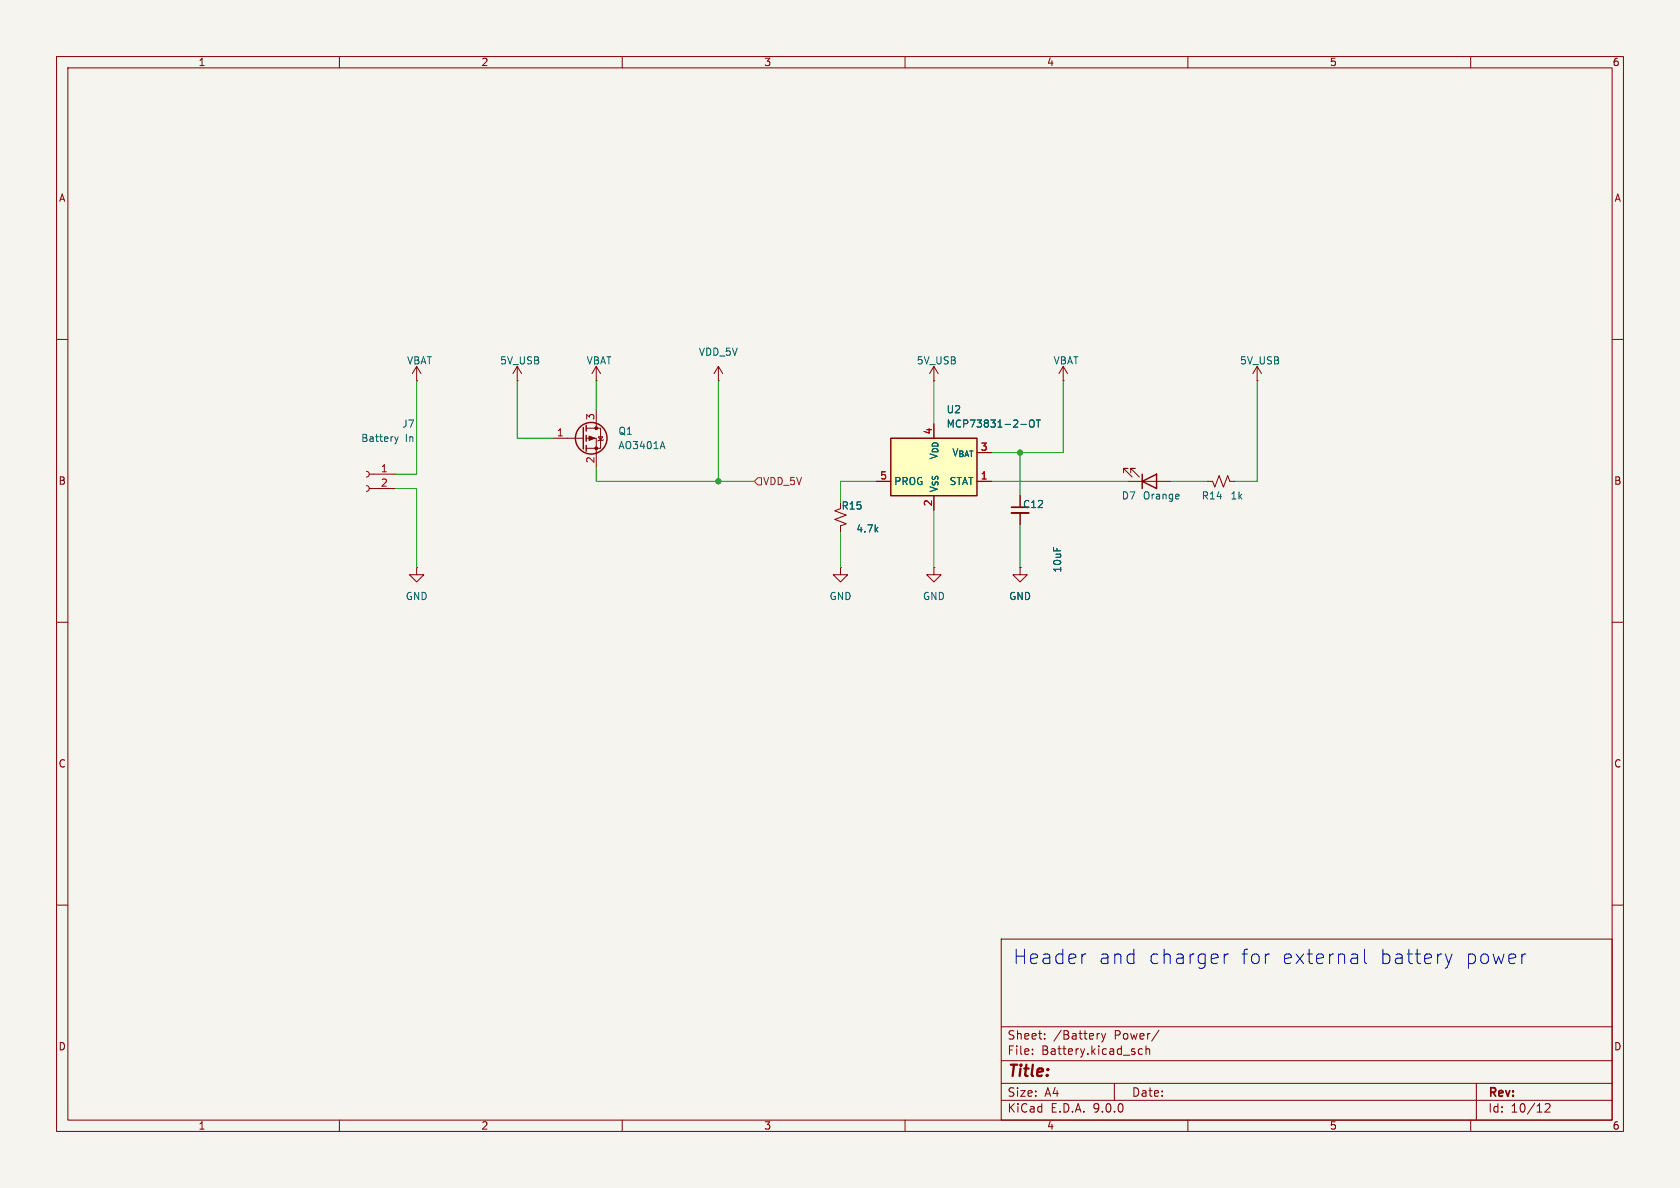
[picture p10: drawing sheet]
(kicad_sch
 (version 20250114)
 (generator "eeschema")
 (generator_version "9.0")
 (paper "A4")
 (lib_symbols
  (symbol "Battery_Management:MCP73831-2-OT" (exclude_from_sim no) (in_bom yes) (on_board yes)
   (property "Reference" "U" (at -7.62 6.35 0) (effects (font (size 1.27 1.27)) (justify left)))
   (property "Value" "MCP73831-2-OT" (at 1.27 6.35 0) (effects (font (size 1.27 1.27)) (justify left)))
   (property "Footprint" "Package_TO_SOT_SMD:SOT-23-5" (at 1.27 -6.35 0) (effects (font (size 1.27 1.27)
    (italic yes)) (justify left) (hide yes)))
   (property "Datasheet" "http://ww1.microchip.com/downloads/en/DeviceDoc/20001984g.pdf" (at 0 -18.288 0) (effects (font (size 1.27 1.27)) (hide yes)))
   (property "Description" "Single cell, Li-Ion/Li-Po charge management controller, 4.20V, Tri-State Status Output, in SOT23-5 package" (at 0 0 0) (effects (font (size 1.27 1.27)) (hide yes)))
   (symbol "MCP73831-2-OT_0_1"
    (rectangle (start -7.62 5.08) (end 7.62 -5.08) (stroke (width 0.254) (type default)) (fill (type background))))
   (symbol "MCP73831-2-OT_1_1"
    (pin input line (at -10.16 -2.54 0) (length 2.54) (name "PROG" (effects (font (size 1.27 1.27)))) (number "5" (effects (font (size 1.27 1.27)))))
    (pin power_in line (at 0 7.62 270) (length 2.54) (name "V_{DD}" (effects (font (size 1.27 1.27)))) (number "4" (effects (font (size 1.27 1.27)))))
    (pin power_in line (at 0 -7.62 90) (length 2.54) (name "V_{SS}" (effects (font (size 1.27 1.27)))) (number "2" (effects (font (size 1.27 1.27)))))
    (pin power_out line (at 10.16 2.54 180) (length 2.54) (name "V_{BAT}" (effects (font (size 1.27 1.27)))) (number "3" (effects (font (size 1.27 1.27)))))
    (pin tri_state line (at 10.16 -2.54 180) (length 2.54) (name "STAT" (effects (font (size 1.27 1.27)))) (number "1" (effects (font (size 1.27 1.27))))))
   (embedded_fonts no))
  (symbol "Connector:Conn_01x02_Socket"
   (pin_names
    (offset 1.016) (hide yes)) (exclude_from_sim no) (in_bom yes) (on_board yes)
   (property "Reference" "J" (at 0 2.54 0) (effects (font (size 1.27 1.27))))
   (property "Value" "Conn_01x02_Socket" (at 0 -5.08 0) (effects (font (size 1.27 1.27))))
   (property "Footprint" "" (at 0 0 0) (effects (font (size 1.27 1.27)) (hide yes)))
   (property "Datasheet" "~" (at 0 0 0) (effects (font (size 1.27 1.27)) (hide yes)))
   (property "Description" "Generic connector, single row, 01x02, script generated" (at 0 0 0) (effects (font (size 1.27 1.27)) (hide yes)))
   (property "ki_locked" "" (at 0 0 0) (effects (font (size 1.27 1.27))))
   (symbol "Conn_01x02_Socket_1_1"
    (polyline (pts (xy -1.27 0) (xy -0.508 0)) (stroke (width 0.1524) (type default)) (fill (type none)))
    (polyline (pts (xy -1.27 -2.54) (xy -0.508 -2.54)) (stroke (width 0.1524) (type default)) (fill (type none)))
    (arc (start 0 -0.508) (mid -0.5058 0) (end 0 0.508) (stroke (width 0.1524) (type default)) (fill (type none)))
    (arc (start 0 -3.048) (mid -0.5058 -2.54) (end 0 -2.032) (stroke (width 0.1524) (type default)) (fill (type none)))
    (pin passive line (at -5.08 0 0) (length 3.81) (name "Pin_1" (effects (font (size 1.27 1.27)))) (number "1" (effects (font (size 1.27 1.27)))))
    (pin passive line (at -5.08 -2.54 0) (length 3.81) (name "Pin_2" (effects (font (size 1.27 1.27)))) (number "2" (effects (font (size 1.27 1.27))))))
   (embedded_fonts no))
  (symbol "Device:C_Small"
   (pin_numbers (hide yes))
   (pin_names
    (offset 0.254) (hide yes)) (exclude_from_sim no) (in_bom yes) (on_board yes)
   (property "Reference" "C" (at 0.254 1.778 0) (effects (font (size 1.27 1.27)) (justify left)))
   (property "Value" "C_Small" (at 0.254 -2.032 0) (effects (font (size 1.27 1.27)) (justify left)))
   (property "Footprint" "" (at 0 0 0) (effects (font (size 1.27 1.27)) (hide yes)))
   (property "Datasheet" "~" (at 0 0 0) (effects (font (size 1.27 1.27)) (hide yes)))
   (property "Description" "Unpolarized capacitor, small symbol" (at 0 0 0) (effects (font (size 1.27 1.27)) (hide yes)))
   (symbol "C_Small_0_1"
    (polyline (pts (xy -1.524 0.508) (xy 1.524 0.508)) (stroke (width 0.3048) (type default)) (fill (type none)))
    (polyline (pts (xy -1.524 -0.508) (xy 1.524 -0.508)) (stroke (width 0.3302) (type default)) (fill (type none))))
   (symbol "C_Small_1_1"
    (pin passive line (at 0 2.54 270) (length 2.032) (name "~" (effects (font (size 1.27 1.27)))) (number "1" (effects (font (size 1.27 1.27)))))
    (pin passive line (at 0 -2.54 90) (length 2.032) (name "~" (effects (font (size 1.27 1.27)))) (number "2" (effects (font (size 1.27 1.27))))))
   (embedded_fonts no))
  (symbol "Device:LED"
   (pin_numbers (hide yes))
   (pin_names
    (offset 1.016) (hide yes)) (exclude_from_sim no) (in_bom yes) (on_board yes)
   (property "Reference" "D" (at 0 2.54 0) (effects (font (size 1.27 1.27))))
   (property "Value" "LED" (at 0 -2.54 0) (effects (font (size 1.27 1.27))))
   (property "Footprint" "" (at 0 0 0) (effects (font (size 1.27 1.27)) (hide yes)))
   (property "Datasheet" "~" (at 0 0 0) (effects (font (size 1.27 1.27)) (hide yes)))
   (property "Description" "Light emitting diode" (at 0 0 0) (effects (font (size 1.27 1.27)) (hide yes)))
   (property "Sim.Pins" "1=K 2=A" (at 0 0 0) (effects (font (size 1.27 1.27)) (hide yes)))
   (symbol "LED_0_1"
    (polyline (pts (xy -3.048 -0.762) (xy -4.572 -2.286) (xy -3.81 -2.286) (xy -4.572 -2.286) (xy -4.572 -1.524)) (stroke (width 0) (type default)) (fill (type none)))
    (polyline (pts (xy -1.778 -0.762) (xy -3.302 -2.286) (xy -2.54 -2.286) (xy -3.302 -2.286) (xy -3.302 -1.524)) (stroke (width 0) (type default)) (fill (type none)))
    (polyline (pts (xy -1.27 0) (xy 1.27 0)) (stroke (width 0) (type default)) (fill (type none)))
    (polyline (pts (xy -1.27 -1.27) (xy -1.27 1.27)) (stroke (width 0.254) (type default)) (fill (type none)))
    (polyline (pts (xy 1.27 -1.27) (xy 1.27 1.27) (xy -1.27 0) (xy 1.27 -1.27)) (stroke (width 0.254) (type default)) (fill (type none))))
   (symbol "LED_1_1"
    (pin passive line (at -3.81 0 0) (length 2.54) (name "K" (effects (font (size 1.27 1.27)))) (number "1" (effects (font (size 1.27 1.27)))))
    (pin passive line (at 3.81 0 180) (length 2.54) (name "A" (effects (font (size 1.27 1.27)))) (number "2" (effects (font (size 1.27 1.27))))))
   (embedded_fonts no))
  (symbol "Device:R_Small_US"
   (pin_numbers (hide yes))
   (pin_names
    (offset 0.254) (hide yes)) (exclude_from_sim no) (in_bom yes) (on_board yes)
   (property "Reference" "R" (at 0.762 0.508 0) (effects (font (size 1.27 1.27)) (justify left)))
   (property "Value" "R_Small_US" (at 0.762 -1.016 0) (effects (font (size 1.27 1.27)) (justify left)))
   (property "Footprint" "" (at 0 0 0) (effects (font (size 1.27 1.27)) (hide yes)))
   (property "Datasheet" "~" (at 0 0 0) (effects (font (size 1.27 1.27)) (hide yes)))
   (property "Description" "Resistor, small US symbol" (at 0 0 0) (effects (font (size 1.27 1.27)) (hide yes)))
   (symbol "R_Small_US_1_1"
    (polyline (pts (xy 0 1.524) (xy 1.016 1.143) (xy 0 0.762) (xy -1.016 0.381) (xy 0 0)) (stroke (width 0) (type default)) (fill (type none)))
    (polyline (pts (xy 0 0) (xy 1.016 -0.381) (xy 0 -0.762) (xy -1.016 -1.143) (xy 0 -1.524)) (stroke (width 0) (type default)) (fill (type none)))
    (pin passive line (at 0 2.54 270) (length 1.016) (name "~" (effects (font (size 1.27 1.27)))) (number "1" (effects (font (size 1.27 1.27)))))
    (pin passive line (at 0 -2.54 90) (length 1.016) (name "~" (effects (font (size 1.27 1.27)))) (number "2" (effects (font (size 1.27 1.27))))))
   (embedded_fonts no))
  (symbol "Transistor_FET:AO3401A"
   (pin_names (hide yes)) (exclude_from_sim no) (in_bom yes) (on_board yes)
   (property "Reference" "Q" (at 5.08 1.905 0) (effects (font (size 1.27 1.27)) (justify left)))
   (property "Value" "AO3401A" (at 5.08 0 0) (effects (font (size 1.27 1.27)) (justify left)))
   (property "Footprint" "Package_TO_SOT_SMD:SOT-23" (at 5.08 -1.905 0) (effects (font (size 1.27 1.27)
    (italic yes)) (justify left) (hide yes)))
   (property "Datasheet" "http://www.aosmd.com/pdfs/datasheet/AO3401A.pdf" (at 5.08 -3.81 0) (effects (font (size 1.27 1.27)) (justify left) (hide yes)))
   (property "Description" "-4.0A Id, -30V Vds, P-Channel MOSFET, SOT-23" (at 0 0 0) (effects (font (size 1.27 1.27)) (hide yes)))
   (symbol "AO3401A_0_1"
    (polyline (pts (xy 0.254 1.905) (xy 0.254 -1.905)) (stroke (width 0.254) (type default)) (fill (type none)))
    (polyline (pts (xy 0.254 0) (xy -2.54 0)) (stroke (width 0) (type default)) (fill (type none)))
    (polyline (pts (xy 0.762 2.286) (xy 0.762 1.27)) (stroke (width 0.254) (type default)) (fill (type none)))
    (polyline (pts (xy 0.762 1.778) (xy 3.302 1.778) (xy 3.302 -1.778) (xy 0.762 -1.778)) (stroke (width 0) (type default)) (fill (type none)))
    (polyline (pts (xy 0.762 0.508) (xy 0.762 -0.508)) (stroke (width 0.254) (type default)) (fill (type none)))
    (polyline (pts (xy 0.762 -1.27) (xy 0.762 -2.286)) (stroke (width 0.254) (type default)) (fill (type none)))
    (circle (center 1.651 0) (radius 2.794) (stroke (width 0.254) (type default)) (fill (type none)))
    (polyline (pts (xy 2.286 0) (xy 1.27 0.381) (xy 1.27 -0.381) (xy 2.286 0)) (stroke (width 0) (type default)) (fill (type outline)))
    (polyline (pts (xy 2.54 2.54) (xy 2.54 1.778)) (stroke (width 0) (type default)) (fill (type none)))
    (circle (center 2.54 1.778) (radius 0.254) (stroke (width 0) (type default)) (fill (type outline)))
    (circle (center 2.54 -1.778) (radius 0.254) (stroke (width 0) (type default)) (fill (type outline)))
    (polyline (pts (xy 2.54 -2.54) (xy 2.54 0) (xy 0.762 0)) (stroke (width 0) (type default)) (fill (type none)))
    (polyline (pts (xy 2.794 -0.508) (xy 2.921 -0.381) (xy 3.683 -0.381) (xy 3.81 -0.254)) (stroke (width 0) (type default)) (fill (type none)))
    (polyline (pts (xy 3.302 -0.381) (xy 2.921 0.254) (xy 3.683 0.254) (xy 3.302 -0.381)) (stroke (width 0) (type default)) (fill (type none))))
   (symbol "AO3401A_1_1"
    (pin input line (at -5.08 0 0) (length 2.54) (name "G" (effects (font (size 1.27 1.27)))) (number "1" (effects (font (size 1.27 1.27)))))
    (pin passive line (at 2.54 5.08 270) (length 2.54) (name "D" (effects (font (size 1.27 1.27)))) (number "3" (effects (font (size 1.27 1.27)))))
    (pin passive line (at 2.54 -5.08 90) (length 2.54) (name "S" (effects (font (size 1.27 1.27)))) (number "2" (effects (font (size 1.27 1.27))))))
   (embedded_fonts no))
  (symbol "power:GND"
   (power)
   (pin_numbers (hide yes))
   (pin_names
    (offset 0) (hide yes)) (exclude_from_sim no) (in_bom yes) (on_board yes)
   (property "Reference" "#PWR" (at 0 -6.35 0) (effects (font (size 1.27 1.27)) (hide yes)))
   (property "Value" "GND" (at 0 -3.81 0) (effects (font (size 1.27 1.27))))
   (property "Footprint" "" (at 0 0 0) (effects (font (size 1.27 1.27)) (hide yes)))
   (property "Datasheet" "" (at 0 0 0) (effects (font (size 1.27 1.27)) (hide yes)))
   (property "Description" "Power symbol creates a global label with name \"GND\" , ground" (at 0 0 0) (effects (font (size 1.27 1.27)) (hide yes)))
   (symbol "GND_0_1"
    (polyline (pts (xy 0 0) (xy 0 -1.27) (xy 1.27 -1.27) (xy 0 -2.54) (xy -1.27 -1.27) (xy 0 -1.27)) (stroke (width 0) (type default)) (fill (type none))))
   (symbol "GND_1_1"
    (pin power_in line (at 0 0 270) (length 0) (name "~" (effects (font (size 1.27 1.27)))) (number "1" (effects (font (size 1.27 1.27))))))
   (embedded_fonts no))
  (symbol "power:VDD"
   (power)
   (pin_numbers (hide yes))
   (pin_names
    (offset 0) (hide yes)) (exclude_from_sim no) (in_bom yes) (on_board yes)
   (property "Reference" "#PWR" (at 0 -3.81 0) (effects (font (size 1.27 1.27)) (hide yes)))
   (property "Value" "VDD" (at 0 3.556 0) (effects (font (size 1.27 1.27))))
   (property "Footprint" "" (at 0 0 0) (effects (font (size 1.27 1.27)) (hide yes)))
   (property "Datasheet" "" (at 0 0 0) (effects (font (size 1.27 1.27)) (hide yes)))
   (property "Description" "Power symbol creates a global label with name \"VDD\"" (at 0 0 0) (effects (font (size 1.27 1.27)) (hide yes)))
   (symbol "VDD_0_1"
    (polyline (pts (xy -0.762 1.27) (xy 0 2.54)) (stroke (width 0) (type default)) (fill (type none)))
    (polyline (pts (xy 0 2.54) (xy 0.762 1.27)) (stroke (width 0) (type default)) (fill (type none)))
    (polyline (pts (xy 0 0) (xy 0 2.54)) (stroke (width 0) (type default)) (fill (type none))))
   (symbol "VDD_1_1"
    (pin power_in line (at 0 0 90) (length 0) (name "~" (effects (font (size 1.27 1.27)))) (number "1" (effects (font (size 1.27 1.27))))))
   (embedded_fonts no)))
 (text "Header and charger for external battery power"
  (exclude_from_sim no)
  (at 224.536 169.418 0)
  (effects (font (size 2.54 2.54))))
 (junction
  (at 127 85.09)
  (diameter 0)
  (color 0 0 0 0))
 (junction
  (at 180.34 80.01)
  (diameter 0)
  (color 0 0 0 0))
 (wire
  (pts (xy 105.41 67.31) (xy 105.41 72.39))
  (stroke (width 0) (type default)))
 (wire
  (pts (xy 97.79 77.47) (xy 91.44 77.47))
  (stroke (width 0) (type default)))
 (wire
  (pts (xy 73.66 86.36) (xy 69.85 86.36))
  (stroke (width 0) (type default)))
 (wire
  (pts (xy 105.41 85.09) (xy 127 85.09))
  (stroke (width 0) (type default)))
 (wire
  (pts (xy 222.25 85.09) (xy 218.44 85.09))
  (stroke (width 0) (type default)))
 (wire
  (pts (xy 133.35 85.09) (xy 127 85.09))
  (stroke (width 0) (type default)))
 (wire
  (pts (xy 187.96 80.01) (xy 180.34 80.01))
  (stroke (width 0) (type default)))
 (wire
  (pts (xy 165.1 67.31) (xy 165.1 74.93))
  (stroke (width 0) (type default)))
 (wire
  (pts (xy 127 67.31) (xy 127 85.09))
  (stroke (width 0) (type default)))
 (wire
  (pts (xy 148.59 85.09) (xy 148.59 88.9))
  (stroke (width 0) (type default)))
 (wire
  (pts (xy 213.36 85.09) (xy 207.01 85.09))
  (stroke (width 0) (type default)))
 (wire
  (pts (xy 165.1 90.17) (xy 165.1 100.33))
  (stroke (width 0) (type default)))
 (wire
  (pts (xy 154.94 85.09) (xy 148.59 85.09))
  (stroke (width 0) (type default)))
 (wire
  (pts (xy 187.96 67.31) (xy 187.96 80.01))
  (stroke (width 0) (type default)))
 (wire
  (pts (xy 180.34 80.01) (xy 175.26 80.01))
  (stroke (width 0) (type default)))
 (wire
  (pts (xy 222.25 67.31) (xy 222.25 85.09))
  (stroke (width 0) (type default)))
 (wire
  (pts (xy 148.59 93.98) (xy 148.59 100.33))
  (stroke (width 0) (type default)))
 (wire
  (pts (xy 105.41 82.55) (xy 105.41 85.09))
  (stroke (width 0) (type default)))
 (wire
  (pts (xy 199.39 85.09) (xy 175.26 85.09))
  (stroke (width 0) (type default)))
 (wire
  (pts (xy 180.34 92.71) (xy 180.34 100.33))
  (stroke (width 0) (type default)))
 (wire
  (pts (xy 180.34 80.01) (xy 180.34 87.63))
  (stroke (width 0) (type default)))
 (wire
  (pts (xy 69.85 83.82) (xy 73.66 83.82))
  (stroke (width 0) (type default)))
 (wire
  (pts (xy 73.66 83.82) (xy 73.66 67.31))
  (stroke (width 0) (type default)))
 (wire
  (pts (xy 73.66 100.33) (xy 73.66 86.36))
  (stroke (width 0) (type default)))
 (wire
  (pts (xy 91.44 77.47) (xy 91.44 67.31))
  (stroke (width 0) (type default)))
 (hierarchical_label "VDD_5V"
  (shape input)
  (at 133.35 85.09 0)
  (effects (font (size 1.27 1.27)) (justify left)))
 (symbol
  (lib_id "Device:LED")
  (at 203.2 85.09 0)
  (mirror x)
  (unit 1)
  (exclude_from_sim no)
  (in_bom yes)
  (on_board yes)
  (dnp no)
  (property "Reference" "D7" (at 200.914 87.63 0) (effects (font (size 1.27 1.27)) (justify right)))
  (property "Value" "Orange" (at 201.93 87.63 0) (effects (font (size 1.27 1.27)) (justify left)))
  (property "Footprint" "LED_SMD:LED_0805_2012Metric" (at 203.2 85.09 0) (effects (font (size 1.27 1.27)) (hide yes)))
  (property "Datasheet" "~" (at 203.2 85.09 0) (effects (font (size 1.27 1.27)) (hide yes)))
  (property "Description" "Light emitting diode" (at 203.2 85.09 0) (effects (font (size 1.27 1.27)) (hide yes)))
  (property "Sim.Pins" "1=K 2=A" (at 203.2 85.09 0) (effects (font (size 1.27 1.27)) (hide yes)))
  (pin "2")
  (pin "1"))
 (symbol
  (lib_id "power:VDD")
  (at 222.25 67.31 0)
  (unit 1)
  (exclude_from_sim no)
  (in_bom yes)
  (on_board yes)
  (dnp no)
  (property "Reference" "#PWR047" (at 222.25 71.12 0) (effects (font (size 1.27 1.27)) (hide yes)))
  (property "Value" "5V_USB" (at 222.758 63.754 0) (effects (font (size 1.27 1.27))))
  (property "Footprint" "" (at 222.25 67.31 0) (effects (font (size 1.27 1.27)) (hide yes)))
  (property "Datasheet" "" (at 222.25 67.31 0) (effects (font (size 1.27 1.27)) (hide yes)))
  (property "Description" "Power symbol creates a global label with name \"VDD\"" (at 222.25 67.31 0) (effects (font (size 1.27 1.27)) (hide yes)))
  (pin "1"))
 (symbol
  (lib_id "power:GND")
  (at 165.1 100.33 0)
  (mirror y)
  (unit 1)
  (exclude_from_sim no)
  (in_bom yes)
  (on_board yes)
  (dnp no)
  (fields_autoplaced yes)
  (property "Reference" "#PWR050" (at 165.1 106.68 0) (effects (font (size 1.27 1.27)) (hide yes)))
  (property "Value" "GND" (at 165.1 105.41 0) (effects (font (size 1.27 1.27))))
  (property "Footprint" "" (at 165.1 100.33 0) (effects (font (size 1.27 1.27)) (hide yes)))
  (property "Datasheet" "" (at 165.1 100.33 0) (effects (font (size 1.27 1.27)) (hide yes)))
  (property "Description" "Power symbol creates a global label with name \"GND\" , ground" (at 165.1 100.33 0) (effects (font (size 1.27 1.27)) (hide yes)))
  (pin "1"))
 (symbol
  (lib_id "power:VDD")
  (at 165.1 67.31 0)
  (unit 1)
  (exclude_from_sim no)
  (in_bom yes)
  (on_board yes)
  (dnp no)
  (property "Reference" "#PWR045" (at 165.1 71.12 0) (effects (font (size 1.27 1.27)) (hide yes)))
  (property "Value" "5V_USB" (at 165.608 63.754 0) (effects (font (size 1.27 1.27))))
  (property "Footprint" "" (at 165.1 67.31 0) (effects (font (size 1.27 1.27)) (hide yes)))
  (property "Datasheet" "" (at 165.1 67.31 0) (effects (font (size 1.27 1.27)) (hide yes)))
  (property "Description" "Power symbol creates a global label with name \"VDD\"" (at 165.1 67.31 0) (effects (font (size 1.27 1.27)) (hide yes)))
  (pin "1"))
 (symbol
  (lib_id "power:VDD")
  (at 105.41 67.31 0)
  (unit 1)
  (exclude_from_sim no)
  (in_bom yes)
  (on_board yes)
  (dnp no)
  (property "Reference" "#PWR043" (at 105.41 71.12 0) (effects (font (size 1.27 1.27)) (hide yes)))
  (property "Value" "VBAT" (at 105.918 63.754 0) (effects (font (size 1.27 1.27))))
  (property "Footprint" "" (at 105.41 67.31 0) (effects (font (size 1.27 1.27)) (hide yes)))
  (property "Datasheet" "" (at 105.41 67.31 0) (effects (font (size 1.27 1.27)) (hide yes)))
  (property "Description" "Power symbol creates a global label with name \"VDD\"" (at 105.41 67.31 0) (effects (font (size 1.27 1.27)) (hide yes)))
  (pin "1"))
 (symbol
  (lib_id "power:VDD")
  (at 127 67.31 0)
  (mirror y)
  (unit 1)
  (exclude_from_sim no)
  (in_bom yes)
  (on_board yes)
  (dnp no)
  (fields_autoplaced yes)
  (property "Reference" "#PWR044" (at 127 71.12 0) (effects (font (size 1.27 1.27)) (hide yes)))
  (property "Value" "VDD_5V" (at 127 62.23 0) (effects (font (size 1.27 1.27))))
  (property "Footprint" "" (at 127 67.31 0) (effects (font (size 1.27 1.27)) (hide yes)))
  (property "Datasheet" "" (at 127 67.31 0) (effects (font (size 1.27 1.27)) (hide yes)))
  (property "Description" "Power symbol creates a global label with name \"VDD\"" (at 127 67.31 0) (effects (font (size 1.27 1.27)) (hide yes)))
  (pin "1"))
 (symbol
  (lib_id "Battery_Management:MCP73831-2-OT")
  (at 165.1 82.55 0)
  (unit 1)
  (exclude_from_sim no)
  (in_bom yes)
  (on_board yes)
  (dnp no)
  (fields_autoplaced yes)
  (property "Reference" "U2" (at 167.2433 72.39 0) (effects (font (size 1.27 1.27)) (justify left)))
  (property "Value" "MCP73831-2-OT" (at 167.2433 74.93 0) (effects (font (size 1.27 1.27)) (justify left)))
  (property "Footprint" "Package_TO_SOT_SMD:SOT-23-5" (at 166.37 88.9 0) (effects (font (size 1.27 1.27)
    (italic yes)) (justify left) (hide yes)))
  (property "Datasheet" "http://ww1.microchip.com/downloads/en/DeviceDoc/20001984g.pdf" (at 165.1 100.838 0) (effects (font (size 1.27 1.27)) (hide yes)))
  (property "Description" "Single cell, Li-Ion/Li-Po charge management controller, 4.20V, Tri-State Status Output, in SOT23-5 package" (at 165.1 82.55 0) (effects (font (size 1.27 1.27)) (hide yes)))
  (pin "2")
  (pin "1")
  (pin "5")
  (pin "3")
  (pin "4"))
 (symbol
  (lib_id "power:VDD")
  (at 187.96 67.31 0)
  (unit 1)
  (exclude_from_sim no)
  (in_bom yes)
  (on_board yes)
  (dnp no)
  (property "Reference" "#PWR046" (at 187.96 71.12 0) (effects (font (size 1.27 1.27)) (hide yes)))
  (property "Value" "VBAT" (at 188.468 63.754 0) (effects (font (size 1.27 1.27))))
  (property "Footprint" "" (at 187.96 67.31 0) (effects (font (size 1.27 1.27)) (hide yes)))
  (property "Datasheet" "" (at 187.96 67.31 0) (effects (font (size 1.27 1.27)) (hide yes)))
  (property "Description" "Power symbol creates a global label with name \"VDD\"" (at 187.96 67.31 0) (effects (font (size 1.27 1.27)) (hide yes)))
  (pin "1"))
 (symbol
  (lib_id "Connector:Conn_01x02_Socket")
  (at 64.77 83.82 0)
  (mirror y)
  (unit 1)
  (exclude_from_sim no)
  (in_bom yes)
  (on_board yes)
  (dnp no)
  (property "Reference" "J7" (at 73.406 74.93 0) (effects (font (size 1.27 1.27)) (justify left)))
  (property "Value" "Battery In" (at 73.406 77.47 0) (effects (font (size 1.27 1.27)) (justify left)))
  (property "Footprint" "Connector_JST:JST_PH_S2B-PH-K_1x02_P2.00mm_Horizontal" (at 64.77 83.82 0) (effects (font (size 1.27 1.27)) (hide yes)))
  (property "Datasheet" "~" (at 64.77 83.82 0) (effects (font (size 1.27 1.27)) (hide yes)))
  (property "Description" "Generic connector, single row, 01x02, script generated" (at 64.77 83.82 0) (effects (font (size 1.27 1.27)) (hide yes)))
  (pin "1")
  (pin "2"))
 (symbol
  (lib_id "power:VDD")
  (at 91.44 67.31 0)
  (unit 1)
  (exclude_from_sim no)
  (in_bom yes)
  (on_board yes)
  (dnp no)
  (property "Reference" "#PWR042" (at 91.44 71.12 0) (effects (font (size 1.27 1.27)) (hide yes)))
  (property "Value" "5V_USB" (at 91.948 63.754 0) (effects (font (size 1.27 1.27))))
  (property "Footprint" "" (at 91.44 67.31 0) (effects (font (size 1.27 1.27)) (hide yes)))
  (property "Datasheet" "" (at 91.44 67.31 0) (effects (font (size 1.27 1.27)) (hide yes)))
  (property "Description" "Power symbol creates a global label with name \"VDD\"" (at 91.44 67.31 0) (effects (font (size 1.27 1.27)) (hide yes)))
  (pin "1"))
 (symbol
  (lib_id "power:GND")
  (at 73.66 100.33 0)
  (mirror y)
  (unit 1)
  (exclude_from_sim no)
  (in_bom yes)
  (on_board yes)
  (dnp no)
  (fields_autoplaced yes)
  (property "Reference" "#PWR048" (at 73.66 106.68 0) (effects (font (size 1.27 1.27)) (hide yes)))
  (property "Value" "GND" (at 73.66 105.41 0) (effects (font (size 1.27 1.27))))
  (property "Footprint" "" (at 73.66 100.33 0) (effects (font (size 1.27 1.27)) (hide yes)))
  (property "Datasheet" "" (at 73.66 100.33 0) (effects (font (size 1.27 1.27)) (hide yes)))
  (property "Description" "Power symbol creates a global label with name \"GND\" , ground" (at 73.66 100.33 0) (effects (font (size 1.27 1.27)) (hide yes)))
  (pin "1"))
 (symbol
  (lib_id "power:GND")
  (at 180.34 100.33 0)
  (mirror y)
  (unit 1)
  (exclude_from_sim no)
  (in_bom yes)
  (on_board yes)
  (dnp no)
  (fields_autoplaced yes)
  (property "Reference" "#PWR051" (at 180.34 106.68 0) (effects (font (size 1.27 1.27)) (hide yes)))
  (property "Value" "GND" (at 180.34 105.41 0) (effects (font (size 1.27 1.27))))
  (property "Footprint" "" (at 180.34 100.33 0) (effects (font (size 1.27 1.27)) (hide yes)))
  (property "Datasheet" "" (at 180.34 100.33 0) (effects (font (size 1.27 1.27)) (hide yes)))
  (property "Description" "Power symbol creates a global label with name \"GND\" , ground" (at 180.34 100.33 0) (effects (font (size 1.27 1.27)) (hide yes)))
  (pin "1"))
 (symbol
  (lib_id "Device:R_Small_US")
  (at 215.9 85.09 270)
  (mirror x)
  (unit 1)
  (exclude_from_sim no)
  (in_bom yes)
  (on_board yes)
  (dnp no)
  (property "Reference" "R14" (at 212.344 87.63 90) (effects (font (size 1.27 1.27)) (justify left)))
  (property "Value" "1k" (at 217.424 87.63 90) (effects (font (size 1.27 1.27)) (justify left)))
  (property "Footprint" "Resistor_SMD:R_0805_2012Metric" (at 215.9 85.09 0) (effects (font (size 1.27 1.27)) (hide yes)))
  (property "Datasheet" "~" (at 215.9 85.09 0) (effects (font (size 1.27 1.27)) (hide yes)))
  (property "Description" "Resistor, small US symbol" (at 215.9 85.09 0) (effects (font (size 1.27 1.27)) (hide yes)))
  (pin "1")
  (pin "2"))
 (symbol
  (lib_id "power:GND")
  (at 148.59 100.33 0)
  (mirror y)
  (unit 1)
  (exclude_from_sim no)
  (in_bom yes)
  (on_board yes)
  (dnp no)
  (fields_autoplaced yes)
  (property "Reference" "#PWR049" (at 148.59 106.68 0) (effects (font (size 1.27 1.27)) (hide yes)))
  (property "Value" "GND" (at 148.59 105.41 0) (effects (font (size 1.27 1.27))))
  (property "Footprint" "" (at 148.59 100.33 0) (effects (font (size 1.27 1.27)) (hide yes)))
  (property "Datasheet" "" (at 148.59 100.33 0) (effects (font (size 1.27 1.27)) (hide yes)))
  (property "Description" "Power symbol creates a global label with name \"GND\" , ground" (at 148.59 100.33 0) (effects (font (size 1.27 1.27)) (hide yes)))
  (pin "1"))
 (symbol
  (lib_id "Device:C_Small")
  (at 180.34 90.17 0)
  (mirror y)
  (unit 1)
  (exclude_from_sim no)
  (in_bom yes)
  (on_board yes)
  (dnp no)
  (property "Reference" "C12" (at 184.658 89.154 0) (effects (font (size 1.27 1.27)) (justify left)))
  (property "Value" "10uF" (at 186.944 101.346 90) (effects (font (size 1.27 1.27)) (justify left)))
  (property "Footprint" "Capacitor_SMD:C_0805_2012Metric" (at 180.34 90.17 0) (effects (font (size 1.27 1.27)) (hide yes)))
  (property "Datasheet" "~" (at 180.34 90.17 0) (effects (font (size 1.27 1.27)) (hide yes)))
  (property "Description" "Unpolarized capacitor, small symbol" (at 180.34 90.17 0) (effects (font (size 1.27 1.27)) (hide yes)))
  (pin "1")
  (pin "2"))
 (symbol
  (lib_id "Transistor_FET:AO3401A")
  (at 102.87 77.47 0)
  (unit 1)
  (exclude_from_sim no)
  (in_bom yes)
  (on_board yes)
  (dnp no)
  (fields_autoplaced yes)
  (property "Reference" "Q1" (at 109.22 76.1999 0) (effects (font (size 1.27 1.27)) (justify left)))
  (property "Value" "AO3401A" (at 109.22 78.7399 0) (effects (font (size 1.27 1.27)) (justify left)))
  (property "Footprint" "Package_TO_SOT_SMD:SOT-23" (at 107.95 79.375 0) (effects (font (size 1.27 1.27)
    (italic yes)) (justify left) (hide yes)))
  (property "Datasheet" "http://www.aosmd.com/pdfs/datasheet/AO3401A.pdf" (at 107.95 81.28 0) (effects (font (size 1.27 1.27)) (justify left) (hide yes)))
  (property "Description" "-4.0A Id, -30V Vds, P-Channel MOSFET, SOT-23" (at 102.87 77.47 0) (effects (font (size 1.27 1.27)) (hide yes)))
  (pin "1")
  (pin "3")
  (pin "2"))
 (symbol
  (lib_id "Device:R_Small_US")
  (at 148.59 91.44 0)
  (mirror y)
  (unit 1)
  (exclude_from_sim no)
  (in_bom yes)
  (on_board yes)
  (dnp no)
  (property "Reference" "R15" (at 150.622 89.408 0) (effects (font (size 1.27 1.27))))
  (property "Value" "4.7k" (at 153.416 93.472 0) (effects (font (size 1.27 1.27))))
  (property "Footprint" "Resistor_SMD:R_0805_2012Metric" (at 148.59 91.44 0) (effects (font (size 1.27 1.27)) (hide yes)))
  (property "Datasheet" "~" (at 148.59 91.44 0) (effects (font (size 1.27 1.27)) (hide yes)))
  (property "Description" "Resistor, small US symbol" (at 148.59 91.44 0) (effects (font (size 1.27 1.27)) (hide yes)))
  (pin "2")
  (pin "1"))
 (symbol
  (lib_id "power:VDD")
  (at 73.66 67.31 0)
  (unit 1)
  (exclude_from_sim no)
  (in_bom yes)
  (on_board yes)
  (dnp no)
  (property "Reference" "#PWR041" (at 73.66 71.12 0) (effects (font (size 1.27 1.27)) (hide yes)))
  (property "Value" "VBAT" (at 74.168 63.754 0) (effects (font (size 1.27 1.27))))
  (property "Footprint" "" (at 73.66 67.31 0) (effects (font (size 1.27 1.27)) (hide yes)))
  (property "Datasheet" "" (at 73.66 67.31 0) (effects (font (size 1.27 1.27)) (hide yes)))
  (property "Description" "Power symbol creates a global label with name \"VDD\"" (at 73.66 67.31 0) (effects (font (size 1.27 1.27)) (hide yes)))
  (pin "1")))
